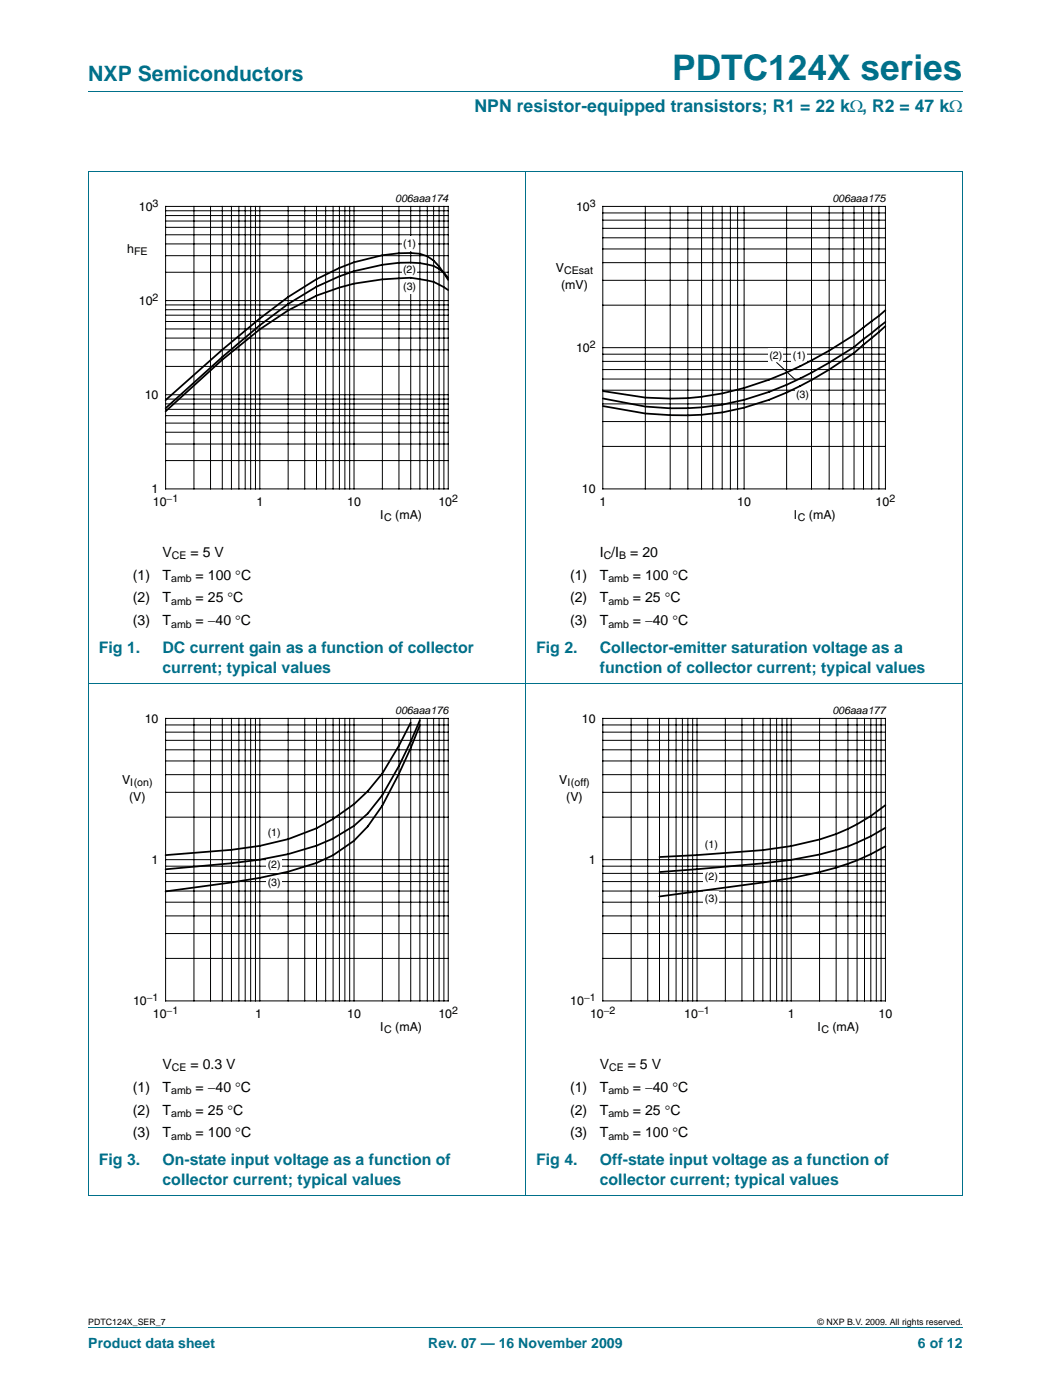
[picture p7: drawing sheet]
<svg xmlns="http://www.w3.org/2000/svg" width="210mm" height="280mm" viewBox="0 0 210 280" stroke-linecap="round" stroke-linejoin="round" font-family="sans-serif">
<path d="M17.6 18.3h174.7M17.6 34.2h174.7M17.6 34.2v204.6M104.9 34.2v204.7M192.3 34.2v204.6M17.6 136.5h174.7M17.6 238.8h174.7M17.6 265.3h174.7" fill="none" stroke="#00708a" stroke-width=".2"/>
<path d="M20.4 38.4h81.8v66.4h-81.8z" fill="none" stroke="#fff" stroke-width=".2"/>
<g fill="none" stroke="#000" stroke-width=".2">
<path d="M33.1 41.2h56.4v56.5h-56.4zM33.1 54.4h56.4M33.1 51.1h56.4M33.1 48.7h56.4M33.1 46.9h56.4M33.1 45.4h56.4M33.1 44.2h56.4M33.1 43.1h56.4M33.1 42.1h56.4M38.7 41.2v56.5M42 41.2v56.5M44.4 41.2v56.5"/>
<path d="M46.2 41.2v56.5M47.7 41.2v56.5M49 41.2v56.5M50.1 41.2v56.5M51 41.2v56.5M51.9 41.2v56.5M57.6 41.2v56.5M60.9 41.2v56.5M63.2 41.2v56.5M65 41.2v56.5M66.5 41.2v56.5M67.8 41.2v56.5"/>
<path d="M68.9 41.2v56.5M69.8 41.2v56.5M70.7 41.2v56.5M76.4 41.2v56.5M79.7 41.2v56.5M82 41.2v56.5M83.9 41.2v56.5M85.3 41.2v56.5M86.6 41.2v56.5M87.7 41.2v56.5M88.7 41.2v56.5M33.1 79.7h56.4"/>
<path d="M33.1 78.9h56.4M33.1 73.2h56.4M33.1 69.9h56.4M33.1 67.6h56.4M33.1 65.7h56.4M33.1 64.2h56.4M33.1 63h56.4M33.1 61.9h56.4M33.1 60.9h56.4M33.1 60.1h56.4M33.1 92h56.4M33.1 88.7h56.4"/>
<path d="M33.1 86.4h56.4M33.1 84.5h56.4M33.1 83.1h56.4M33.1 81.8h56.4M33.1 80.7h56.4"/>
</g>
<g fill="#fff">
<path d="M80.2 47.2h3.2v2.9h-3.2z"/>
<path d="M80.3 52.5h2.9v2.9h-2.9z"/>
<path d="M80.2 55.8h3.2v3h-3.2z"/>
</g>
<path d="M89.5 58a11.5 11.5 0 0 0-5.7-2.2l-1.8-.3a54.8 54.8 0 0 0-14.2 2l-4.6 1.6-5.6 2.9-5.7 3.8-7.5 6.1-11.3 10.3M89.5 55.5a6.1 6.1 0 0 0-4.2-2.7 23.8 23.8 0 0 0-8.9 .1 44.3 44.3 0 0 0-18.8 7.8l-5.7 4.3-7.5 6.3-11.3 10.3M89.5 55.9a11.9 11.9 0 0 0-4.2-4.7l-1.5-.5a30.9 30.9 0 0 0-16 2.8l-4.6 2.3-5.6 3.5-5.7 4.3-7.5 6.3-11.3 10" fill="none" stroke="#000" stroke-width=".35"/>
<path d="M107.7 38.4h81.8v66.4h-81.8z" fill="none" stroke="#fff" stroke-width=".2"/>
<g fill="none" stroke="#000" stroke-width=".2">
<path d="M120.4 41.2h56.4v56.5h-56.4zM120.4 56h56.4M120.4 52.5h56.4M120.4 49.7h56.4M120.4 47.5h56.4M120.4 45.6h56.4M120.4 44h56.4M120.4 42.6h56.4M128.9 41.2v56.5M133.8 41.2v56.5M137.4 41.2v56.5M140.1 41.2v56.5"/>
<path d="M142.3 41.2v56.5M144.2 41.2v56.5M145.9 41.2v56.5M147.3 41.2v56.5M148.6 41.2v56.5M157.1 41.2v56.5M162.1 41.2v56.5M165.6 41.2v56.5M168.3 41.2v56.5M170.6 41.2v56.5M172.5 41.2v56.5M174.1 41.2v56.5"/>
<path d="M175.5 41.2v56.5M120.4 78h56.4M120.4 75.7h56.4M120.4 73.9h56.4M120.4 72.2h56.4M120.4 70.8h56.4M120.4 69.5h56.4M120.4 61h56.4M120.4 89.2h56.4M120.4 84.2h56.4M120.4 80.7h56.4"/>
</g>
<g fill="#fff">
<path d="M158 69.7h3.2v2.9h-3.2z"/>
<path d="M153.4 69.6h3v3h-3z"/>
<path d="M158.8 77.5h2.9v3h-2.9z"/>
</g>
<g fill="none" stroke="#000" stroke-width=".2">
<path d="M155.1 72.5l3.8 3.5M33.1 143.6h56.4v56.4h-56.4zM33.1 158.3h56.4M33.1 154.8h56.4M33.1 152.1h56.4M33.1 149.8h56.4M33.1 147.9h56.4M33.1 146.3h56.4M33.1 144.9h56.4M38.7 143.6v56.4M42 143.6v56.4M44.4 143.6v56.4"/>
<path d="M46.2 143.6v56.4M47.7 143.6v56.4M49 143.6v56.4M50.1 143.6v56.4M51 143.6v56.4M51.9 143.6v56.4M57.6 143.6v56.4M60.9 143.6v56.4M63.2 143.6v56.4M65 143.6v56.4M66.5 143.6v56.4M67.8 143.6v56.4"/>
<path d="M68.9 143.6v56.4M69.8 143.6v56.4M70.7 143.6v56.4M76.4 143.6v56.4M79.7 143.6v56.4M82 143.6v56.4M83.9 143.6v56.4M85.3 143.6v56.4M86.6 143.6v56.4M87.7 143.6v56.4M88.7 143.6v56.4M33.1 178.1h56.4"/>
<path d="M33.1 176.2h56.4M33.1 174.5h56.4M33.1 173.1h56.4M33.1 171.8h56.4M33.1 163.3h56.4M33.1 191.5h56.4M33.1 186.5h56.4M33.1 183h56.4M33.1 180.3h56.4"/>
</g>
<path d="M176.8 65.2l-1.3 1.1a68.7 68.7 0 0 1-26.9 15.2 53.1 53.1 0 0 1-19.7 1.1l-8.5-1.5M176.8 64.3l-2.7 2.2a72.4 72.4 0 0 1-25.5 13.4 52.5 52.5 0 0 1-19.7 1.3l-8.5-1.6M176.8 62l-1.3 1.1a76.7 76.7 0 0 1-31.3 15.5 51.6 51.6 0 0 1-15.3 .8l-8.5-1.3" fill="none" stroke="#000" stroke-width=".35"/>
<path d="M20.4 140.7h81.8v66.4h-81.8z" fill="none" stroke="#fff" stroke-width=".2"/>
<g fill="#fff">
<path d="M53.2 165h3.1v2.9h-3.1z"/>
<path d="M53.2 175.1h3.1v2.6h-3.1z"/>
<path d="M53.2 171.5h3.1v2.9h-3.1z"/>
</g>
<path d="M82 144.4l-2.3 4.6-3.3 5.5a37 37 0 0 1-24.5 14.5l-5.7 .8-13.1 1.1M83.8 143.9l-1.8 4.3-2.3 4.9-3.3 5.8a24.9 24.9 0 0 1-13.2 10.1l-5.6 1.7-5.7 1.1-5.7 .7-13.1 1.2M83.8 145l-1.8 4.5-2.3 5.1-3.3 6.4a24.9 24.9 0 0 1-13.2 11.4l-5.6 1.8-5.7 1.2-5.7 .9-13.1 1.8" fill="none" stroke="#000" stroke-width=".35"/>
<path d="M107.7 140.7h81.8v66.4h-81.8z" fill="none" stroke="#fff" stroke-width=".2"/>
<g fill="none" stroke="#000" stroke-width=".2">
<path d="M120.4 143.6h56.4v56.4h-56.4zM120.4 158.3h56.4M120.4 154.8h56.4M120.4 152.1h56.4M120.4 149.8h56.4M120.4 147.9h56.4M120.4 146.3h56.4M120.4 144.9h56.4M126.1 143.6v56.4M129.4 143.6v56.4M131.7 143.6v56.4M133.5 143.6v56.4"/>
<path d="M135 143.6v56.4M136.3 143.6v56.4M137.4 143.6v56.4M138.3 143.6v56.4M139.2 143.6v56.4M144.9 143.6v56.4M148.2 143.6v56.4M150.5 143.6v56.4M152.4 143.6v56.4M153.8 143.6v56.4M155.1 143.6v56.4M156.2 143.6v56.4"/>
<path d="M157.2 143.6v56.4M158 143.6v56.4M163.7 143.6v56.4M167 143.6v56.4M169.3 143.6v56.4M171.2 143.6v56.4M172.7 143.6v56.4M173.9 143.6v56.4M175 143.6v56.4M176 143.6v56.4M120.4 178.1h56.4M120.4 176.2h56.4"/>
<path d="M120.4 174.5h56.4M120.4 173.1h56.4M120.4 171.8h56.4M120.4 163.3h56.4M120.4 191.5h56.4M120.4 186.5h56.4M120.4 183h56.4M120.4 180.3h56.4"/>
</g>
<g fill="#fff">
<path d="M140.5 167.3h3.1v2.9h-3.1z"/>
<path d="M140.5 178.1h3.1v2.9h-3.1z"/>
<path d="M140.5 173.8h3.1v2.9h-3.1z"/>
</g>
<path d="M176.8 160.9a38.3 38.3 0 0 1-18.8 8.2l-5.6 .8-13.2 1-7.5 .4M176.8 165.4a40.7 40.7 0 0 1-13.1 5.4l-5.7 1-5.6 .7-20.7 1.8M176.8 169.1a45.3 45.3 0 0 1-13.1 5.2l-5.7 1.2-5.6 .8-20.7 2.8" fill="none" stroke="#000" stroke-width=".35"/>
<text font-size="7" fill="#00708a" x="134.3" y="16">PDTC124X series</text>
<text font-size="4.2" fill="#00708a" x="17.6" y="16.2">NXP Semiconductors</text>
<text font-size="3.5" fill="#00708a" x="94.8" y="22.4">NPN resistor-equipped transistors; R1 = 22 kΩ, R2 = 47 kΩ</text>
<g font-size="3.2" fill="#00708a">
<text x="19.7" y="130.5">Fig 1.</text>
<text x="32.4" y="130.5">DC current gain as a function of collector</text>
<text x="107.1" y="130.5">Fig 2.</text>
<text x="119.8" y="130.5">Collector-emitter saturation voltage as a</text>
<text x="32.4" y="134.4">current; typical values</text>
<text x="119.8" y="134.4">function of collector current; typical values</text>
<text x="19.7" y="232.8">Fig 3.</text>
<text x="32.5" y="232.8">On-state input voltage as a function of</text>
<text x="107.1" y="232.8">Fig 4.</text>
<text x="119.8" y="232.8">Off-state input voltage as a function of</text>
<text x="32.4" y="236.7">collector current; typical values</text>
<text x="119.8" y="236.7">collector current; typical values</text>
</g>
<g font-size="2.8">
<text x="32.4" y="111.2">V</text>
<text x="38.1" y="111.2">= 5 V</text>
<text x="119.8" y="111.2">I /I</text>
<text x="125.9" y="111.2">= 20</text>
<text x="26.5" y="115.8">(1)</text>
<text x="32.4" y="115.8">T</text>
<text x="39.1" y="115.8">= 100 °C</text>
<text x="113.9" y="115.8">(1)</text>
<text x="119.8" y="115.8">T</text>
<text x="126.4" y="115.8">= 100 °C</text>
<text x="26.5" y="120.4">(2)</text>
<text x="26.5" y="125">(3)</text>
<text x="32.4" y="120.4">T</text>
<text x="32.4" y="125">T</text>
<text x="39.1" y="120.4">= 25 °C</text>
<text x="39.1" y="125">= −40 °C</text>
<text x="113.9" y="120.4">(2)</text>
<text x="113.9" y="125">(3)</text>
<text x="119.8" y="120.4">T</text>
<text x="119.8" y="125">T</text>
<text x="126.4" y="120.4">= 25 °C</text>
<text x="126.4" y="125">= −40 °C</text>
<text x="32.4" y="213.5">V</text>
<text x="38.1" y="213.5">= 0.3 V</text>
<text x="119.8" y="213.5">V</text>
<text x="125.4" y="213.5">= 5 V</text>
<text x="26.5" y="218.1">(1)</text>
<text x="32.4" y="218.1">T</text>
<text x="39.1" y="218.1">= −40 °C</text>
<text x="113.9" y="218.1">(1)</text>
<text x="119.8" y="218.1">T</text>
<text x="126.4" y="218.1">= −40 °C</text>
<text x="26.5" y="227.3">(3)</text>
<text x="26.5" y="222.7">(2)</text>
<text x="32.4" y="227.3">T</text>
<text x="32.4" y="222.7">T</text>
<text x="39.1" y="222.7">= 25 °C</text>
<text x="39.1" y="227.3">= 100 °C</text>
<text x="113.9" y="222.7">(2)</text>
<text x="113.9" y="227.3">(3)</text>
<text x="119.8" y="222.7">T</text>
<text x="119.8" y="227.3">T</text>
<text x="126.4" y="222.7">= 25 °C</text>
<text x="126.4" y="227.3">= 100 °C</text>
</g>
<g font-size="2.8" fill="#00708a">
<text x="17.6" y="269.3">Product data sheet</text>
<text x="85.5" y="269.3">Rev. 07 — 16 November 2009</text>
<text x="183.3" y="269.3">6 of 12</text>
</g>
<g font-size="2.5">
<text x="27.7" y="42.1">10</text>
<text x="115.1" y="42.1">10</text>
<text x="25.4" y="50.6">h</text>
<text x="111" y="54.3">V</text>
<text x="112.1" y="57.8">(mV)</text>
<text x="27.7" y="60.9">10</text>
<text x="115.1" y="70.3">10</text>
<text x="28.9" y="79.7">10</text>
<text x="30.3" y="98.5">1</text>
<text x="30.5" y="101.1">10</text>
<text x="51.2" y="101.1">1</text>
<text x="69.3" y="101.1">10</text>
<text x="87.6" y="101.1">10</text>
<text x="116.2" y="98.5">10</text>
<text x="119.7" y="101.1">1</text>
<text x="147.2" y="101.1">10</text>
<text x="174.9" y="101.1">10</text>
<text x="75.9" y="103.6">I</text>
<text x="79" y="103.6">(mA)</text>
<text x="158.5" y="103.6">I</text>
<text x="161.6" y="103.6">(mA)</text>
<text x="28.9" y="144.4">10</text>
<text x="116.2" y="144.4">10</text>
<text x="24.4" y="156.6">V</text>
<text x="25.8" y="160.1">(V)</text>
<text x="111.7" y="156.6">V</text>
<text x="113.1" y="160.1">(V)</text>
<text x="30.3" y="172.6">1</text>
<text x="117.6" y="172.6">1</text>
<text x="26.6" y="200.9">10</text>
<text x="30.5" y="203.4">10</text>
<text x="50.9" y="203.4">1</text>
<text x="69.3" y="203.4">10</text>
<text x="87.6" y="203.4">10</text>
<text x="113.9" y="200.9">10</text>
<text x="117.8" y="203.4">10</text>
<text x="136.7" y="203.4">10</text>
<text x="157.3" y="203.4">1</text>
<text x="175.5" y="203.4">10</text>
<text x="75.9" y="205.9">I</text>
<text x="79" y="205.9">(mA)</text>
<text x="163.2" y="205.9">I</text>
<text x="166.3" y="205.9">(mA)</text>
</g>
<g font-size="2.1">
<text x="30.5" y="41.4">3</text>
<text x="78.9" y="40.4">006aaa174</text>
<text x="117.8" y="41.4">3</text>
<text x="166.2" y="40.4">006aaa175</text>
<text x="26.8" y="51">FE</text>
<text x="80.5" y="49.3">(1)</text>
<text x="80.5" y="54.5">(2)</text>
<text x="80.5" y="57.9">(3)</text>
<text x="112.7" y="54.8">CEsat</text>
<text x="30.5" y="60.2">2</text>
<text x="117.8" y="69.6">2</text>
<text x="153.7" y="71.7">(2)</text>
<text x="158.3" y="71.7">(1)</text>
<text x="159" y="79.6">(3)</text>
<text x="33.3" y="100.3">−1</text>
<text x="90.3" y="100.3">2</text>
<text x="177.6" y="100.3">2</text>
<text x="76.7" y="104.1">C</text>
<text x="159.3" y="104.1">C</text>
<text x="34.3" y="111.7">CE</text>
<text x="120.6" y="111.7">C</text>
<text x="123.7" y="111.7">B</text>
<text x="34.2" y="116.3">amb</text>
<text x="121.5" y="116.3">amb</text>
<text x="34.2" y="120.9">amb</text>
<text x="34.2" y="125.5">amb</text>
<text x="121.5" y="120.9">amb</text>
<text x="121.5" y="125.5">amb</text>
<text x="78.9" y="142.7">006aaa176</text>
<text x="166.2" y="142.7">006aaa177</text>
<text x="26" y="157.1">I(on)</text>
<text x="113.3" y="157.1">I(off)</text>
<text x="53.5" y="167">(1)</text>
<text x="53.5" y="173.5">(2)</text>
<text x="140.8" y="169.4">(1)</text>
<text x="53.5" y="177.1">(3)</text>
<text x="140.8" y="175.9">(2)</text>
<text x="140.8" y="180.2">(3)</text>
<text x="29.3" y="200.1">−1</text>
<text x="33.3" y="202.7">−1</text>
<text x="90.3" y="202.7">2</text>
<text x="116.6" y="200.1">−1</text>
<text x="120.6" y="202.7">−2</text>
<text x="139.4" y="202.7">−1</text>
<text x="76.7" y="206.4">C</text>
<text x="164.1" y="206.4">C</text>
<text x="34.3" y="214">CE</text>
<text x="121.6" y="214">CE</text>
<text x="34.2" y="218.6">amb</text>
<text x="121.5" y="218.6">amb</text>
<text x="34.2" y="223.2">amb</text>
<text x="34.2" y="227.8">amb</text>
<text x="121.5" y="223.2">amb</text>
<text x="121.5" y="227.8">amb</text>
</g>
<g font-size="1.8">
<text x="17.6" y="264.7">PDTC124X_SER_7</text>
<text x="163.3" y="264.7">© NXP B.V. 2009. All rights reserved.</text>
</g>
</svg>
